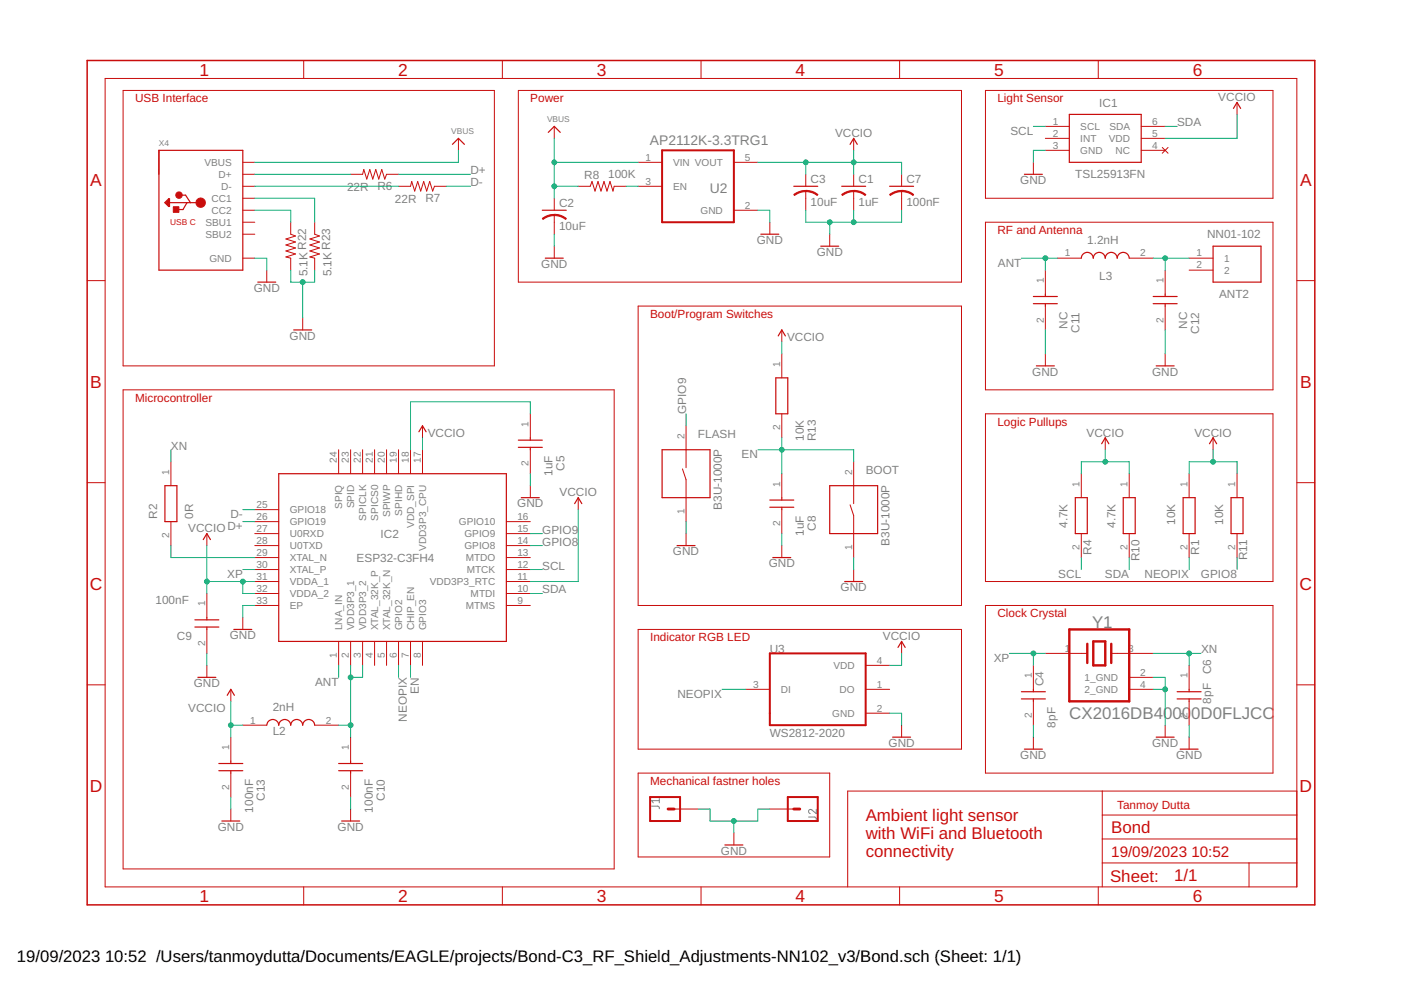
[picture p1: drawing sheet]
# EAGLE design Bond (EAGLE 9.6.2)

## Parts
ANT2  NN01-102  [NN01102]
BOOT  B3U-1000P  [SW_B3U-1000P]
C1  1uF  C-USC0402  [C0402]
C2  10uF  C-USC0402  [C0402]
C3  10uF  C-USC0402  [C0402]
C4  8pF  GJM1555C1H120JB01J  [CAPC1005X55N]
C5  1uF  GJM1555C1H120JB01J  [CAPC1005X55N]
C6  8pF  GJM1555C1H120JB01J  [CAPC1005X55N]
C7  100nF  C-USC0402  [C0402]
C8  1uF  GJM1555C1H120JB01J  [CAPC1005X55N]
C9  100nF  GJM1555C1H120JB01J  [CAPC1005X55N]
C10  100nF  GJM1555C1H120JB01J  [CAPC1005X55N]
C11  NC  GJM1555C1H120JB01J  [CAPC1005X55N]
C12  NC  GJM1555C1H120JB01J  [CAPC1005X55N]
C13  100nF  GJM1555C1H120JB01J  [CAPC1005X55N]
FLASH  B3U-1000P  [SW_B3U-1000P]
IC1  TSL25913FN  [TSL25913FN]
IC2  ESP32-C3FH4  [QFN50P500X500X90-33N]
J1  CONN_01PTH_2MM  [1X01_2MM]
J2  CONN_01PTH_2MM  [1X01_2MM]
L2  2nH  LQG15HH2N0S02D  [LQG15WH0N7B02D]
L3  1.2nH  LQW15AN1N6C0ZD  [LQW15CNR20J00B]
R1  10K  CRCW04020000Z0EE  [RESC1005X40N]
R2  0R  CRCW04020000Z0EE  [RESC1005X40N]
R4  4.7K  CRCW04020000Z0EE  [RESC1005X40N]
R6  22R  R-US_R0402  [R0402]
R7  22R  R-US_R0402  [R0402]
R8  100K  R-US_R0402  [R0402]
R10  4.7K  CRCW04020000Z0EE  [RESC1005X40N]
R11  10K  CRCW04020000Z0EE  [RESC1005X40N]
R13  10K  CRCW04020000Z0EE  [RESC1005X40N]
R22  5.1K  R-US_R0402  [R0402]
R23  5.1K  R-US_R0402  [R0402]
U2  AP2112K-3.3TRG1  [SOT95P285X140-5N]
U3  WS2812-2020  [LED_WS2812-2020]
X4  MICROBUILDER_USB_C  [MICROBUILDER_USB_C_CUSB31-CFM2AX-01-X]
Y1  40MHz  KYOCERA_INTERNATIONAL_INC._ELECTRONIC_COMPONENTS_CX2016DB40000D0FLJCCKYOCERA_INTERNATIONAL_INC._ELECTRONIC_COMPONENTS_CX2016DB40000D0FLJCC_0_0  [KYOCERA_INTERNATIONAL_INC._ELECTRONIC_COMPONENTS_CX2016DB40000D0FLJCC_0]

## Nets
ANT: C11.1 IC2.1(LNA_IN) L3.1
D+: IC2.26(GPIO19) R6.1
D-: IC2.25(GPIO18) R7.1
EN: BOOT.2 C8.1 IC2.7(CHIP_EN) R13.2
GND: BOOT.1 C1.2 C2.2 C3.2 C4.2 C5.2 C6.2 C7.2 C8.2 C9.2 C10.2 C11.2 C12.2 C13.2 FLASH.1 IC1.3(GND) IC2.33(EP) J1.1 J2.1 R22.2 R23.2 U2.2(GND) U3.2(GND) X4.A1B12(GND) X4.B1A12(GND) Y1.2(1_GND) Y1.4(2_GND)
GPIO8: IC2.14(GPIO8) R11.2
GPIO9: FLASH.2 IC2.15(GPIO9)
N$1: C5.1 IC2.18(VDD_SPI)
N$2: ANT2.1 C12.1 L3.2
N$3: C10.1 IC2.2(VDD3P3_1) IC2.3(VDD3P3_2) L2.2
N$5: IC2.29(XTAL_N) R2.2
N$7: R22.1 X4.B5(CC2)
N$9: R23.1 X4.A5(CC1)
N$12: R7.2 X4.A7(D-) X4.B7(D-)
N$13: R6.2 X4.A6(D+) X4.B6(D+)
N$23: R8.2 U2.3(EN)
NEOPIX: IC2.6(GPIO2) R1.2 U3.3(DI)
SCL: IC1.1(SCL) IC2.12(MTCK) R4.2
SDA: IC1.6(SDA) IC2.10(MTDI) R10.2
VBUS: C2.1 R8.1 U2.1(VIN) X4.A4B9(VBUS) X4.B4A9(VBUS)
VCCIO: C1.1 C3.1 C7.1 C9.1 C13.1 IC1.5(VDD) IC2.11(VDD3P3_RTC) IC2.17(VDD3P3_CPU) IC2.31(VDDA_1) IC2.32(VDDA_2) L2.1 R1.1 R4.1 R10.1 R11.1 R13.1 U2.5(VOUT) U3.4(VDD)
XN: C6.1 R2.1 Y1.3
XP: C4.1 IC2.30(XTAL_P) Y1.1
Unconnected: ANT2.2 IC1.2(INT) IC1.4(NC) IC2.4(XTAL_32K_P) IC2.5(XTAL_32K_N) IC2.8(GPIO3) IC2.9(MTMS) IC2.13(MTDO) IC2.16(GPIO10) IC2.19(SPIHD) IC2.20(SPIWP) IC2.21(SPICS0) IC2.22(SPICLK) IC2.23(SPID) IC2.24(SPIQ) IC2.27(U0RXD) IC2.28(U0TXD) U3.1(DO) X4.A8(SBU1) X4.B8(SBU2)

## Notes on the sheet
- USB Interface | Power | Light Sensor
- RF and Antenna
- Boot/Program Switches
- Microcontroller
- Logic Pullups
- Clock Crystal
- Indicator RGB LED
- Mechanical fastner holes
- Tanmoy Dutta
- Ambient light sensor 
  with WiFi and Bluetooth 
  connectivity

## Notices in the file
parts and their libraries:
SparkFun-PowerSymbols: Licensing: Creative Commons ShareAlike 4.0 International - https://creativecommons.org/licenses/by-sa/4.0
